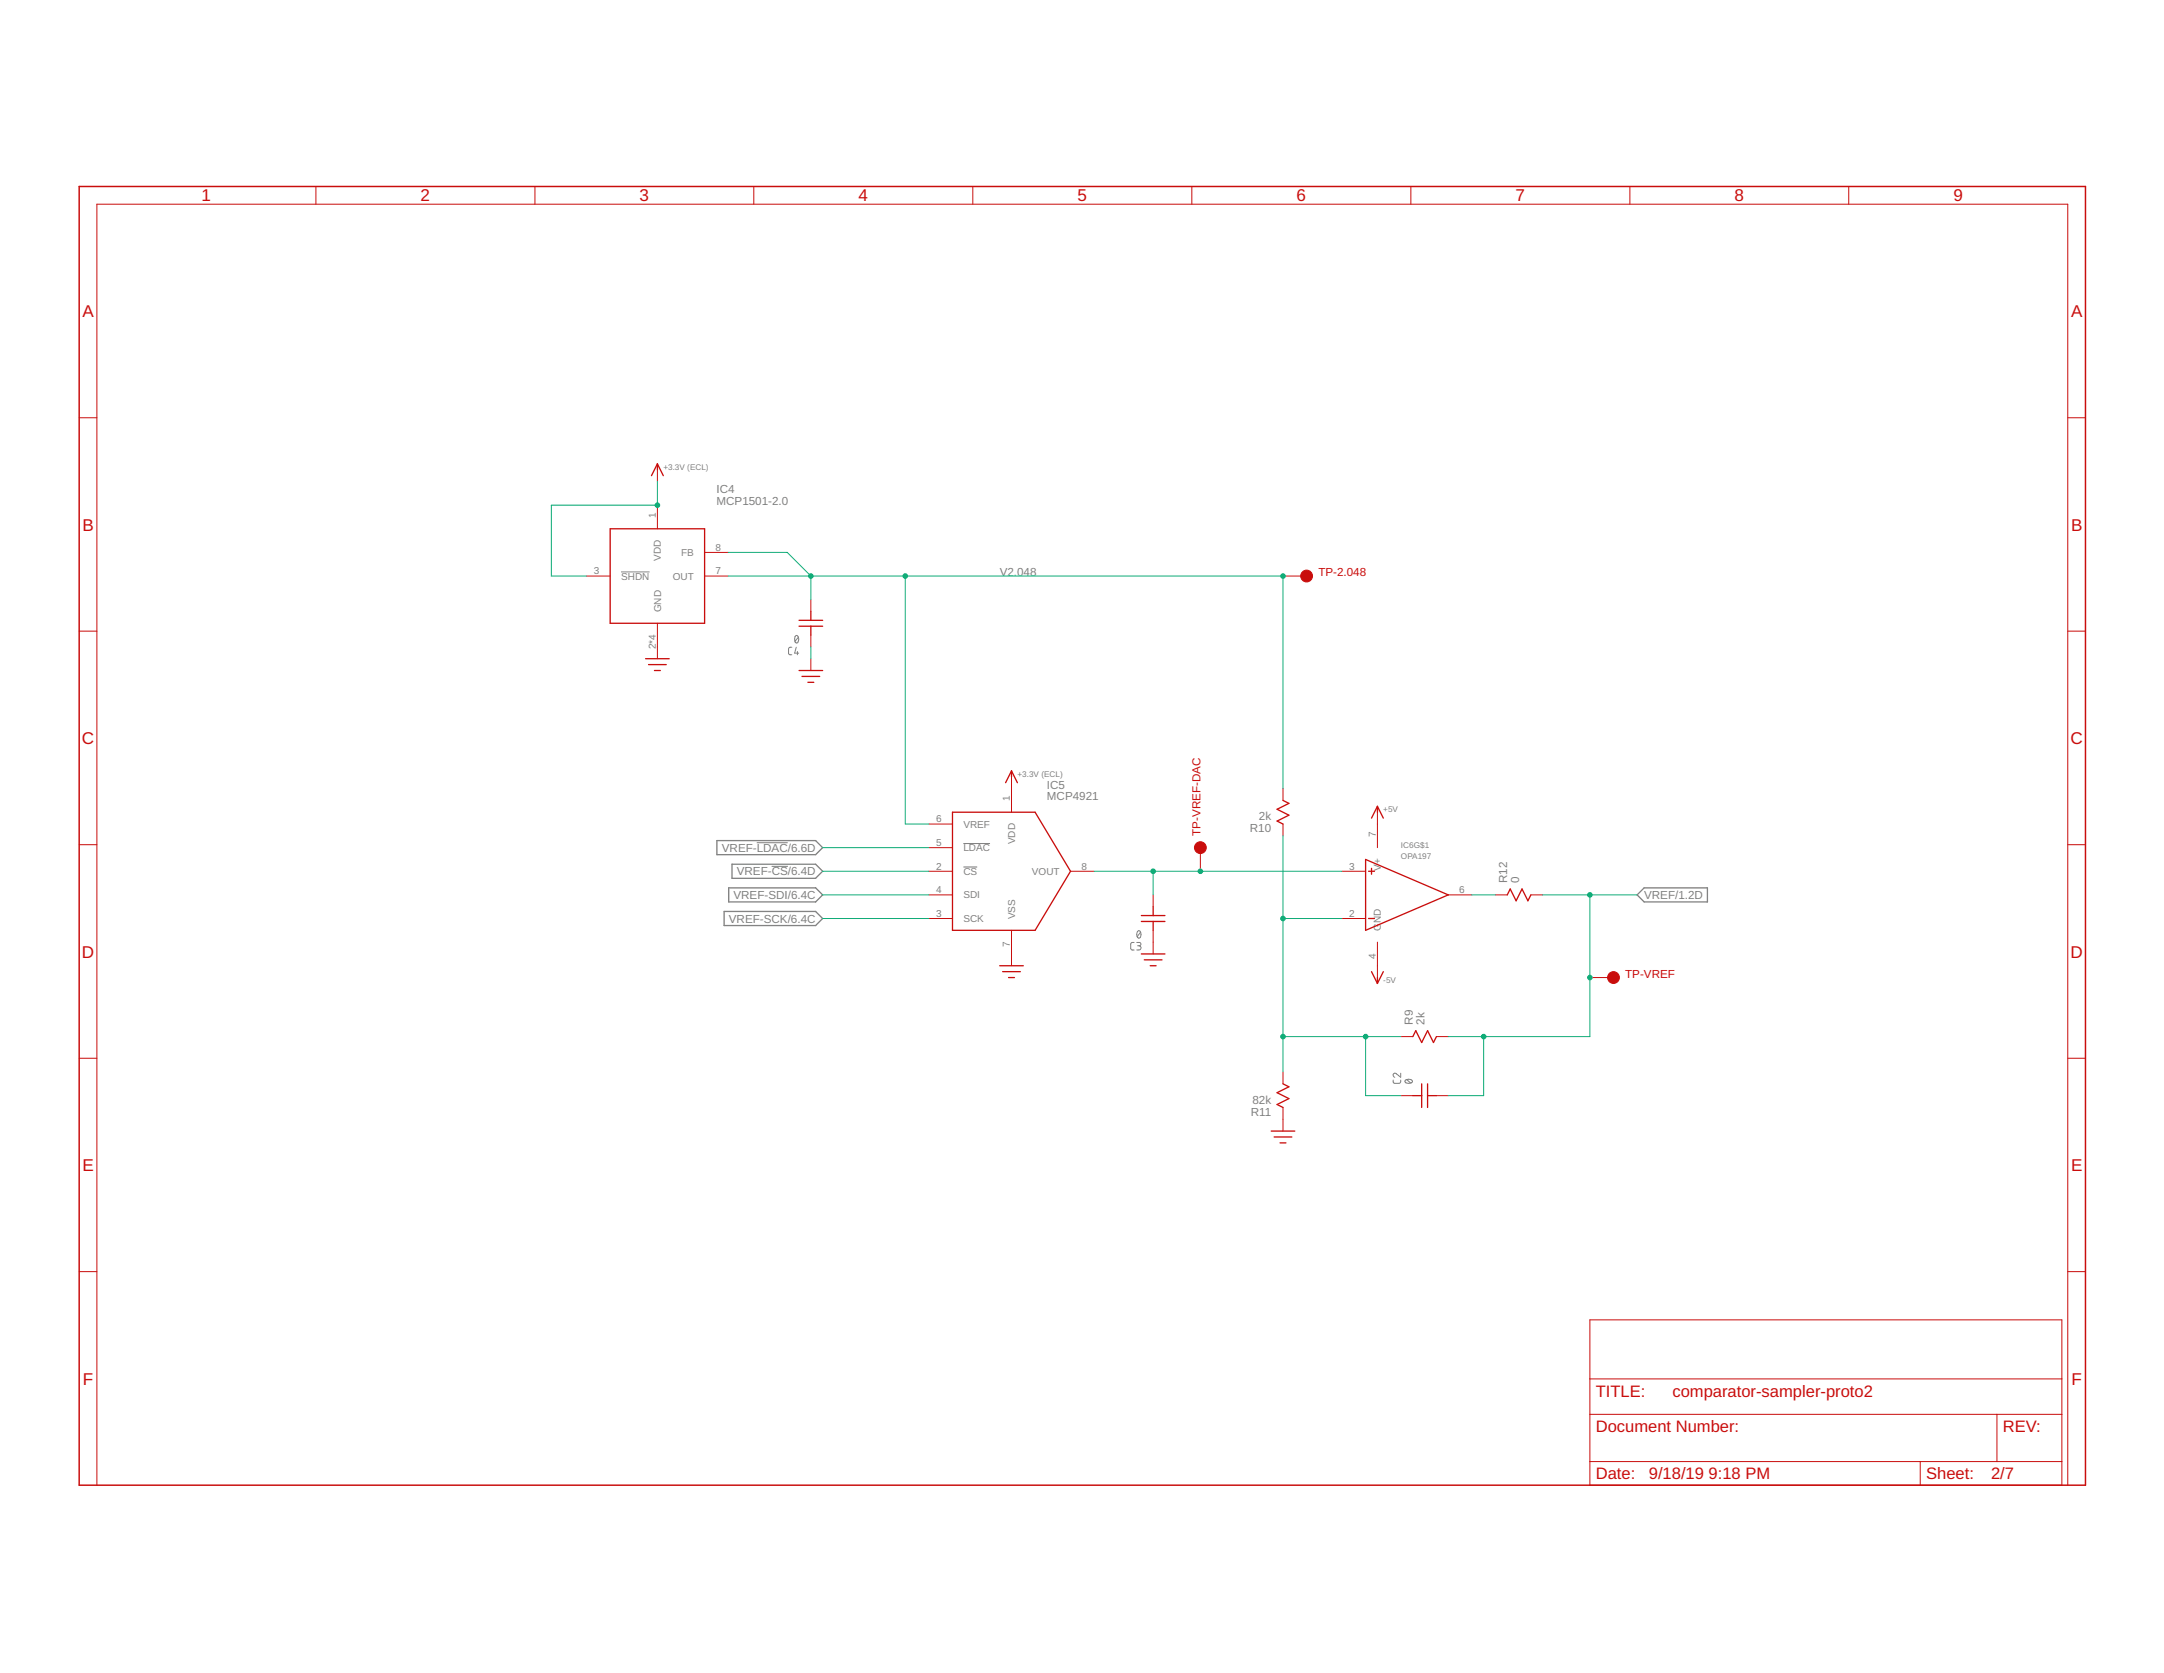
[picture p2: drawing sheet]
<svg xmlns="http://www.w3.org/2000/svg" width="279mm" height="216mm" viewBox="0 0 279 216" stroke-linecap="round" stroke-linejoin="round" font-family="sans-serif">
<g fill="none" stroke="#808080" stroke-width=".13">
<path d="M80.2 73.8h3.7M102.2 83.5l-.3 .1-.1 .2v.6l.4 .1M102.7 82h.1a.57 .57 0 0 1 0 1 .62 .62 0 0 1-.1-1zM102.8 83.5l-.2 .8h.5M103 84.1v.4M103.1 82.2l-.5 .6M97.7 108.8h4M99.6 111.8h2.1M124.4 108.9h3.4M124.4 111.9h1.8M146.4 121.6h-.3l-.1 .2v.7l.1 .1h.3M146.8 121.6h.3a.21 .21 0 0 1 .2 .2 .21 .21 0 0 1-.2 .2h-.2"/>
<path d="M146.9 120.1h.1a.57 .57 0 0 1 0 1 .58 .58 0 0 1-.1-1zM147 122a.28 .28 0 0 1 .3 .3 .28 .28 0 0 1-.3 .3h-.2M147.3 120.3l-.5 .6M179.9 139.4v.3l.2 .1h.6l.1-.4M180.8 138.5v.5l-.5-.4a.26 .26 0 0 0-.4 0 .26 .26 0 0 0 .2 .4M181.4 139.4l.3-.1h.4l.2 .1 .1 .2a.59 .59 0 0 1-1 0zM181.6 139.3l.5 .5"/>
</g>
<path d="M92.6 108.5h12.7l.9 .9-.9 .9h-12.7zM93.5 117.6h11.8l.9 .9-.9 .9h-11.8zM94.1 114.6h11.2l.9 .9-.9 .9h-11.2zM94.5 111.5h10.8l.9 .9-.9 .9h-10.8zM211.4 115.5l.9-.9h8.2v1.8h-8.2z" fill="none" stroke="#808080" stroke-width=".17"/>
<path d="M10.2 24.1h259.1v167.6h-259.1z" fill="none" stroke="#c90d0c" stroke-width=".19"/>
<g fill="none" stroke="#c90d0c" stroke-width=".13">
<path d="M40.8 24.1v2.3M69.1 24.1v2.3M97.3 24.1v2.3M125.6 24.1v2.3M153.9 24.1v2.3M182.2 24.1v2.3M210.4 24.1v2.3M238.7 24.1v2.3M10.2 53.9h2.3M267 53.9h2.3M75.8 74.3h3M84.9 60.6v1.5"/>
<path d="M84.9 65.2v3M91 74.3h3M91 71.3h3M104.7 77.4v1.5M165.7 74.3h3M10.2 81.4h2.3M84.9 80.4v4.6M104.7 82v1.5M104.7 85v1.5M267 81.4h2.3M10.2 109h2.3M119.9 112.4h3.1"/>
<path d="M119.9 106.3h3.1M119.9 109.4h3.1M119.9 115.5h3.1M119.9 118.5h3.1M130.6 100.2v4.6M138.2 112.4h3.1M148.9 115.5v1.5M155 109.4v3M165.7 101.8v1.5M165.7 106.3v1.6M173.3 112.4h3M173.3 118.5h3"/>
<path d="M177.8 104.8v4.6M187 115.5h3M193.1 115.5h1.5M197.7 115.5h1.5M267 109h2.3M10.2 136.6h2.3M130.6 120.1v4.5M148.9 120.1v3M165.7 138.3v1.6M177.8 121.6v4.6M180.9 133.8h1.5M185.5 133.8h1.5"/>
<path d="M205.3 126.2h3M267 136.6h2.3M165.7 142.9v3.1M180.9 141.4h1.5M185.5 141.4h1.5M10.2 164.1h2.3M205.3 170.3h60.9v21.4h-60.9zM205.3 177.9h60.9M267 164.1h2.3M12.5 191.7v-165.3h254.5v165.3M205.3 182.5h60.9M205.3 188.6h60.9"/>
<path d="M247.9 188.6v3.1M257.8 182.5v6.1"/>
</g>
<g fill="none" stroke="#c90d0c" stroke-width=".17">
<path d="M84.9 59.9v.7M84.9 59.9l-.8 1.5M84.9 59.9l.7 1.5M78.8 68.2h12.2v12.2h-12.2zM104.7 78.9v1.2M83.4 85h3M83.7 85.8h2.3M84.5 86.5h.8M103.2 86.5h3M103.2 80.8h3M103.2 80.1h3M103.5 87.3h2.3"/>
<path d="M104.3 88.1h.8M104.7 80.8v1.2M130.6 99.5v.7M130.6 99.5l-.8 1.5M130.6 99.5l.8 1.5M123 104.8h10.6l4.6 7.6-4.6 7.7h-10.6zM147.4 118.9h3M147.4 118.2h3M148.9 117v1.2M148.9 118.9v1.2M165.7 103.3l.7 .4-1.5 .7 1.5 .8-1.5 .8 .8 .3M176.3 110.9l10.7 4.6-10.7 4.6z"/>
<path d="M176.7 112.4h.8M176.7 118.5h.8M177.1 112.1v.7M177.8 104.1v.7M177.8 104.1l-.7 1.5M177.8 104.1l.8 1.5M194.6 115.5l.4-.8 .7 1.5 .8-1.5 .8 1.5 .4-.7M129.1 124.6h3M129.5 125.4h2.2M130.2 126.2h.8M147.4 123.1h3M147.7 123.9h2.3"/>
<path d="M148.5 124.6h.8M165.7 139.9l.7 .4-1.5 .7 1.5 .8-1.5 .7 .8 .4M177.1 125.4l.7 1.5M177.8 126.2v.7M178.6 125.4l-.8 1.5M182.4 133.8l.4-.8 .8 1.5 .7-1.5 .8 1.5 .4-.7M183.6 139.9v3M184.3 139.9v3M164.1 146h3.1M164.5 146.7h2.3M165.3 147.5h.7M182.4 141.4h1.2"/>
<path d="M184.3 141.4h1.2"/>
</g>
<g fill="#c90d0c" stroke="#c90d0c" stroke-width=".13">
<circle cx="168.7" cy="74.3" r=".76"/>
<circle cx="155" cy="109.4" r=".76"/>
<circle cx="208.3" cy="126.2" r=".76"/>
</g>
<g fill="none" stroke="#0dab76" stroke-width=".13">
<path d="M84.9 62.1v3.1h-13.7v9.1h4.6M94 71.3h7.6l3.1 3v3.1M94 74.3h71.7v27.5M116.9 74.3v32h3M104.7 83.5v1.5M106.2 118.5h13.7M106.2 115.5h13.7M106.2 112.4h13.7M106.2 109.4h13.7M141.3 112.4h32M148.9 112.4v3.1M165.7 107.9v30.4"/>
<path d="M165.7 118.5h7.6M190 115.5h3.1M199.2 115.5h12.2M205.3 115.5v18.3h-18.3M165.7 133.8h15.2M176.3 133.8v7.6h4.6M191.6 133.8v7.6h-4.6"/>
</g>
<g fill="#0dab76" stroke="#0dab76" stroke-width=".13">
<circle cx="84.9" cy="65.2" r=".3"/>
<circle cx="165.7" cy="133.8" r=".3"/>
<circle cx="165.7" cy="118.5" r=".3"/>
<circle cx="176.3" cy="133.8" r=".3"/>
<circle cx="191.6" cy="133.8" r=".3"/>
<circle cx="205.3" cy="126.2" r=".3"/>
<circle cx="205.3" cy="115.5" r=".3"/>
<circle cx="148.9" cy="112.4" r=".3"/>
<circle cx="155" cy="112.4" r=".3"/>
<circle cx="104.7" cy="74.3" r=".3"/>
<circle cx="116.9" cy="74.3" r=".3"/>
<circle cx="165.7" cy="74.3" r=".3"/>
</g>
<g font-size="2.2" fill="#c90d0c">
<text x="26" y="26">1</text>
<text x="54.3" y="26">2</text>
<text x="82.6" y="26">3</text>
<text x="110.9" y="26">4</text>
<text x="139.1" y="26">5</text>
<text x="167.4" y="26">6</text>
<text x="195.7" y="26">7</text>
<text x="224" y="26">8</text>
<text x="252.2" y="26">9</text>
<text x="10.6" y="40.9">A</text>
<text x="267.4" y="40.9">A</text>
<text x="10.6" y="68.5">B</text>
<text x="267.4" y="68.5">B</text>
<text x="10.6" y="96">C</text>
<text x="267.3" y="96">C</text>
<text x="10.6" y="123.6">D</text>
<text x="267.3" y="123.6">D</text>
<text x="10.6" y="151.1">E</text>
<text x="267.4" y="151.1">E</text>
<text x="10.7" y="178.7">F</text>
<text x="267.4" y="178.7">F</text>
</g>
<g font-size="2.1" fill="#c90d0c">
<text x="206" y="180.2">TITLE:</text>
<text x="206" y="184.8">Document Number:</text>
<text x="215.9" y="180.2">comparator-sampler-proto2</text>
<text x="258.6" y="184.8">REV:</text>
<text x="206" y="190.9">Date:</text>
<text x="212.9" y="190.9">9/18/19</text>
<text x="220.6" y="190.9">9:18 PM</text>
<text x="248.7" y="190.9">Sheet:</text>
<text x="257.1" y="190.9">2/7</text>
</g>
<g font-size="1.5" fill="#808080">
<text x="92.5" y="65.2">MCP1501-2.0</text>
<text x="92.5" y="63.7">IC4</text>
<text x="129.1" y="74.3">V2.048</text>
<text x="135.2" y="101.8">IC5</text>
<text x="135.2" y="103.3">MCP4921</text>
<text x="161.4" y="107.4">R10</text>
<text x="162.5" y="105.9">2k</text>
<text x="93.2" y="109.9">VREF-LDAC/6.6D</text>
<text x="95.1" y="113">VREF-CS/6.4D</text>
<text x="194.6" y="114" transform="rotate(-90 194.6 114)">R12</text>
<text x="196.1" y="114" transform="rotate(-90 196.1 114)">0</text>
<text x="94.1" y="119.1">VREF-SCK/6.4C</text>
<text x="94.7" y="116">VREF-SDI/6.4C</text>
<text x="212.3" y="116">VREF/1.2D</text>
<text x="182.4" y="132.2" transform="rotate(-90 182.4 132.2)">R9</text>
<text x="183.9" y="132.2" transform="rotate(-90 183.9 132.2)">2k</text>
<text x="161.5" y="144">R11</text>
<text x="161.7" y="142.4">82k</text>
</g>
<g font-size="1.5" fill="#c90d0c">
<text x="170.2" y="74.3">TP-2.048</text>
<text x="155" y="107.9" transform="rotate(-90 155 107.9)">TP-VREF-DAC</text>
<text x="209.8" y="126.1">TP-VREF</text>
</g>
<g font-size="1.3" fill="#808080">
<text x="84.7" y="66.8" transform="rotate(-90 84.7 66.8)">1</text>
<text x="87.9" y="71.8">FB</text>
<text x="92.4" y="71.1">8</text>
<text x="76.7" y="74.1">3</text>
<text x="80.2" y="74.8">SHDN</text>
<text x="85.3" y="72.4" transform="rotate(-90 85.3 72.4)">VDD</text>
<text x="86.9" y="74.8">OUT</text>
<text x="92.4" y="74.1">7</text>
<text x="84.7" y="83.8" transform="rotate(-90 84.7 83.8)">2*4</text>
<text x="85.3" y="79" transform="rotate(-90 85.3 79)">GND</text>
<text x="120.9" y="106.1">6</text>
<text x="124.4" y="106.8">VREF</text>
<text x="130.4" y="103.4" transform="rotate(-90 130.4 103.4)">1</text>
<text x="177.6" y="108" transform="rotate(-90 177.6 108)">7</text>
<text x="120.9" y="109.2">5</text>
<text x="120.9" y="112.2">2</text>
<text x="124.4" y="109.8">LDAC</text>
<text x="124.4" y="112.9">CS</text>
<text x="131.1" y="108.9" transform="rotate(-90 131.1 108.9)">VDD</text>
<text x="133.2" y="112.9">VOUT</text>
<text x="139.6" y="112.2">8</text>
<text x="174.2" y="112.2">3</text>
<text x="178.3" y="112.4" transform="rotate(-90 178.3 112.4)">V+</text>
<text x="120.9" y="115.3">4</text>
<text x="120.9" y="118.3">3</text>
<text x="124.4" y="115.9">SDI</text>
<text x="124.4" y="119">SCK</text>
<text x="131.1" y="118.7" transform="rotate(-90 131.1 118.7)">VSS</text>
<text x="174.2" y="118.3">2</text>
<text x="188.4" y="115.3">6</text>
<text x="130.4" y="122.2" transform="rotate(-90 130.4 122.2)">7</text>
<text x="177.6" y="123.7" transform="rotate(-90 177.6 123.7)">4</text>
<text x="178.3" y="120.2" transform="rotate(-90 178.3 120.2)">GND</text>
</g>
<g font-size="1.1" fill="#808080">
<text x="85.6" y="60.6">+3.3V (ECL)</text>
<text x="131.4" y="100.2">+3.3V (ECL)</text>
<text x="178.6" y="104.8">+5V</text>
<text x="180.9" y="110.9">OPA197</text>
<text x="180.9" y="109.4">IC6G$1</text>
<text x="178.6" y="126.9">-5V</text>
</g>
</svg>
